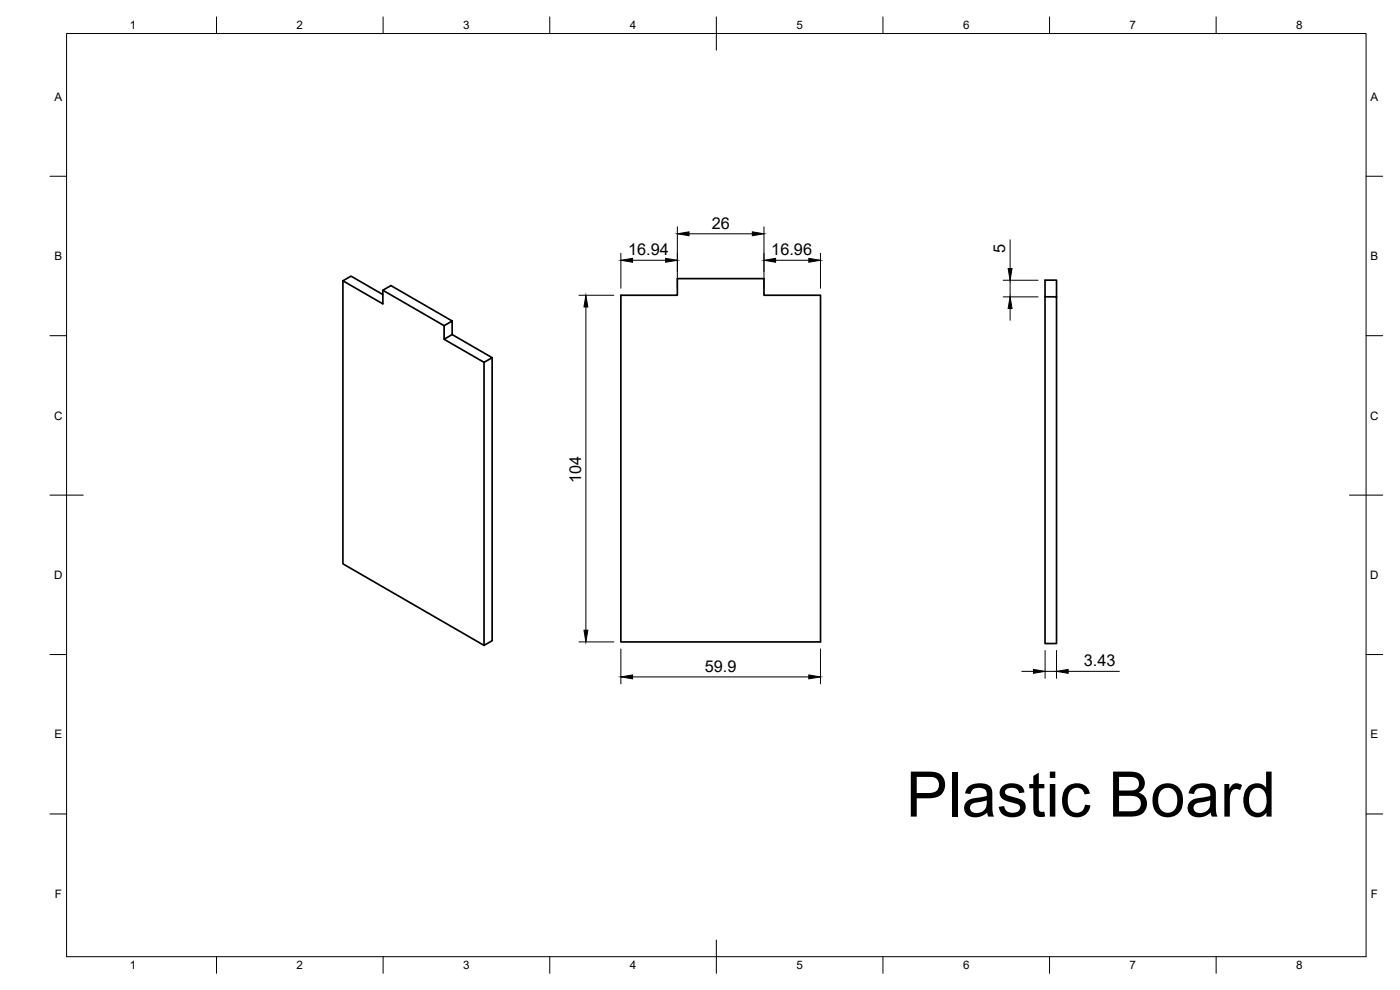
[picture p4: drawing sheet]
<svg xmlns="http://www.w3.org/2000/svg" width="420mm" height="297mm" viewBox="0 0 420 297" stroke-linecap="round" stroke-linejoin="round" font-family="sans-serif">
<!-- layer: Visible -->
<path d="M102.9 84.3l2.4-1.4 9.6 5.5M102.9 84.3l12 6.9v-4.1l2.4-1.4 18.4 10.6M102.9 84.3v84.9l42.4 24.4M114.9 87.1l18.4 10.6M133.3 97.7l2.4-1.4v4.1l-2.4 1.4zM186.3 88.6h17v-5h26v5h17v104h-60zM313.6 89.1v-5h3.5v5h-3.5v104h3.5v-104M135.7 100.4l12 6.9-2.4 1.4-12-6.9M147.7 107.3v84.9l-2.4 1.4v-84.9" fill="none" stroke="#000" stroke-width=".51"/>
<!-- layer: Border -->
<g fill="none" stroke="#000" stroke-width=".3">
<path d="M20 10.1h390v276.9h-390zM65 5.1v5M115 5.1v5M165 5.1v5M215 5.1v10M265 5.1v5M315 5.1v5M365 5.1v5M15 52.9h5M410 52.9h5M15 100.7h5M410 100.7h5"/>
<path d="M15 148.6h10M405 148.6h10M15 196.4h5M410 196.4h5M15 244.2h5M410 244.2h5M65 287v5M115 287v5M165 287v5M215 282.1v9.9M265 287v5M315 287v5"/>
<path d="M365 287v5"/>
</g>
<!-- layer: Dimensions -->
<g fill="none" stroke="#000" stroke-width=".3">
<path d="M186.3 76v10.5M189.8 78.1h10M203.3 68.1v18.4M206.8 70.2h19M229.3 68.1v18.4M232.8 78.1h9.9M246.2 76v10.5M303.1 72v8.6M173.7 88.6h10.5M175.8 92.1v97M301.1 89.1h10.5M301.1 84.1h10.5"/>
<path d="M303.1 84.1v5M303.1 92.6v3.5M173.7 192.6h10.5M186.3 194.7v10.5M246.2 194.7v10.5M313.6 195.2v8.3M317.1 195.2v8.3M189.8 203.1h52.9M306.6 201.4h3.6M313.6 201.4h3.5M320.6 201.4h15.4"/>
</g>
<g fill="#000" stroke="#000" stroke-width=".3">
<path d="M186.3 78.1l3.5-.6v1.2zM199.8 77.5l3.5 .6-3.5 .6zM203.3 70.2l3.5-.6v1.1zM225.8 69.6l3.5 .6-3.5 .5zM229.3 78.1l3.5-.6v1.2zM242.7 77.5l3.5 .6-3.5 .6zM175.8 88.6l.6 3.5h-1.1zM303.1 89.1l.6 3.5h-1.1zM302.6 80.6h1.1l-.6 3.5zM175.3 189.1h1.1l-.6 3.5zM186.3 203.1l3.5-.6v1.2zM242.7 202.5l3.5 .6-3.5 .6z"/>
<path d="M310.2 200.9l3.4 .5-3.4 .6zM317.1 201.4l3.5-.5v1.1z"/>
</g>
<text font-size="18.9" x="271.9" y="245">Plastic Board</text>
<g font-size="4.9">
<text x="213.6" y="68.7">26</text>
<text x="188.5" y="76.6">16.94</text>
<text x="231.5" y="76.6">16.96</text>
<text x="301.7" y="75.9" transform="rotate(-90 301.7 75.9)">5</text>
<text x="174.4" y="144.8" transform="rotate(-90 174.4 144.8)">104</text>
<text x="211.5" y="201.6">59.9</text>
<text x="325.3" y="200">3.43</text>
</g>
<g font-size="3.5">
<text x="39" y="8.8">1</text>
<text x="89" y="8.8">2</text>
<text x="139" y="8.8">3</text>
<text x="189" y="8.8">4</text>
<text x="239" y="8.8">5</text>
<text x="289" y="8.8">6</text>
<text x="339" y="8.8">7</text>
<text x="389" y="8.8">8</text>
<text x="16.3" y="30.2">A</text>
<text x="411.3" y="30.2">A</text>
<text x="16.3" y="78">B</text>
<text x="411.3" y="78">B</text>
<text x="16.2" y="125.9">C</text>
<text x="411.2" y="125.9">C</text>
<text x="16.2" y="173.7">D</text>
<text x="411.2" y="173.7">D</text>
<text x="16.3" y="221.6">E</text>
<text x="411.3" y="221.6">E</text>
<text x="16.4" y="269.4">F</text>
<text x="411.4" y="269.4">F</text>
<text x="39" y="290.8">1</text>
<text x="89" y="290.8">2</text>
<text x="139" y="290.8">3</text>
<text x="189" y="290.8">4</text>
<text x="239" y="290.8">5</text>
<text x="289" y="290.8">6</text>
<text x="339" y="290.8">7</text>
<text x="389" y="290.8">8</text>
</g>
</svg>
